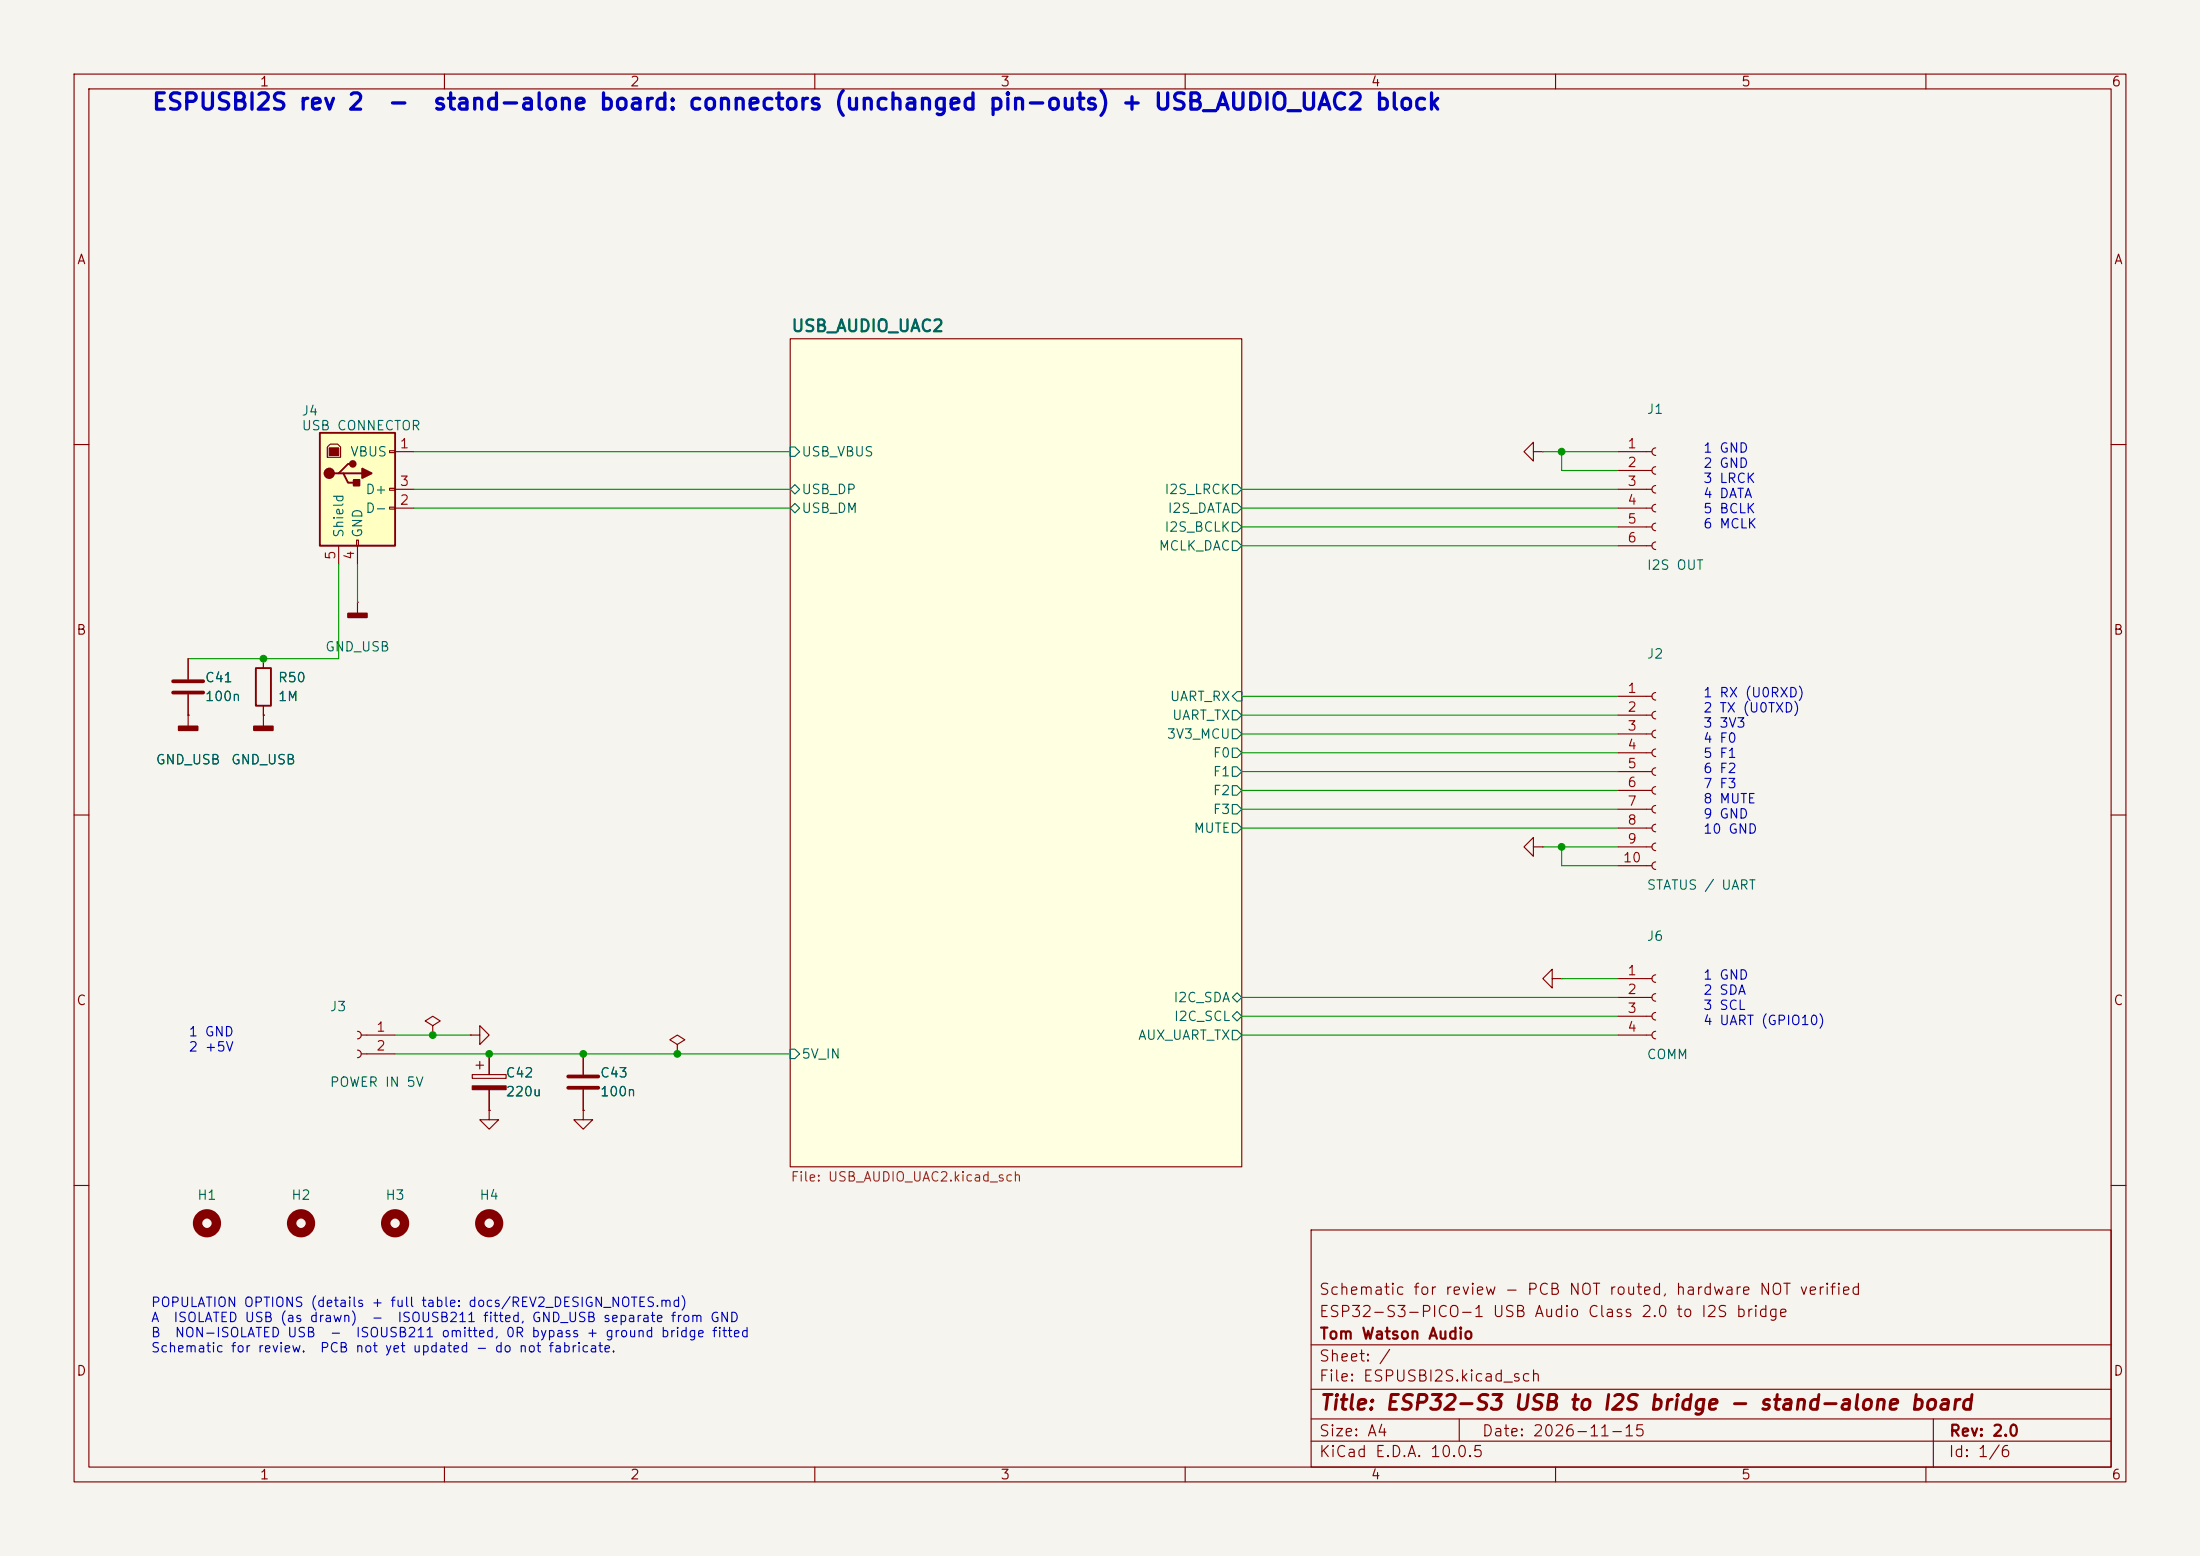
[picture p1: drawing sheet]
<svg xmlns="http://www.w3.org/2000/svg" width="297mm" height="210mm" viewBox="0 0 297 210" stroke-linecap="round" stroke-linejoin="round" font-family="sans-serif">
<path d="M0 0h297v210h-297z" fill="#f5f4ef" stroke="#f5f4ef" stroke-width=".14"/>
<g fill="none" stroke="#840000" stroke-width=".15">
<path d="M10 10h277v190h-277zM12 12h273v186h-273zM60 10v2M110 10v2M160 10v2M210 10v2M260 10v2M106.7 45.7h60.9v111.8h-60.9zM10 60h2M218.4 61h4.6M218.4 63.5h4.6M218.4 66h4.6"/>
<path d="M218.4 68.6h4.6M218.4 71.1h4.6M218.4 73.7h4.6M223.5 60.5a.51 .51 0 0 0-.5 .5 .51 .51 0 0 0 .5 .5M223.5 63a.51 .51 0 0 0-.5 .5 .51 .51 0 0 0 .5 .5M223.5 65.5a.51 .51 0 0 0-.5 .5 .51 .51 0 0 0 .5 .5M223.5 68.1a.51 .51 0 0 0-.5 .5 .51 .51 0 0 0 .5 .5M223.5 70.6a.51 .51 0 0 0-.5 .5 .51 .51 0 0 0 .5 .5M223.5 73.2a.51 .51 0 0 0-.5 .5 .51 .51 0 0 0 .5 .5M285 60h2M25.4 96.5h.1M25.4 88.9v2.8"/>
<path d="M25.4 93.7v4.3M35.6 96.5h.1M35.6 88.9v1.3M35.6 95.3v2.7M48.3 81.3h.1M48.3 81.3v1.5M218.4 94h4.6M218.4 96.5h4.6M218.4 99.1h4.6M223.5 93.5a.51 .51 0 0 0-.5 .5 .51 .51 0 0 0 .5 .5M223.5 96a.51 .51 0 0 0-.5 .5 .51 .51 0 0 0 .5 .5M223.5 98.6a.51 .51 0 0 0-.5 .5 .51 .51 0 0 0 .5 .5"/>
<path d="M10 110h2M218.4 101.6h4.6M218.4 104.1h4.6M218.4 106.7h4.6M218.4 109.2h4.6M218.4 111.8h4.6M218.4 114.3h4.6M218.4 116.8h4.6M223.5 101.1a.51 .51 0 0 0-.5 .5 .51 .51 0 0 0 .5 .5M223.5 103.6a.51 .51 0 0 0-.5 .5 .51 .51 0 0 0 .5 .5M223.5 106.2a.51 .51 0 0 0-.5 .5 .51 .51 0 0 0 .5 .5M223.5 108.7a.51 .51 0 0 0-.5 .5 .51 .51 0 0 0 .5 .5"/>
<path d="M223.5 111.3a.51 .51 0 0 0-.5 .5 .51 .51 0 0 0 .5 .5M223.5 113.8a.51 .51 0 0 0-.5 .5 .51 .51 0 0 0 .5 .5M223.5 116.3a.51 .51 0 0 0-.5 .5 .51 .51 0 0 0 .5 .5M285 110h2M48.3 139.2a.51 .51 0 0 1 .5 .5 .51 .51 0 0 1-.5 .5M48.8 139.7h4.5M58.4 138.4l1-.6-1-.6-1 .6 1 .6v1.3M58.4 139.7h.1M209.5 132.1v-1.3l-1.2 1.3 1.2 1.3v-1.3h1.3M210.8 132.1h.1M48.3 141.7a.51 .51 0 0 1 .5 .5 .51 .51 0 0 1-.5 .5M48.8 142.2h4.5"/>
<path d="M10 160h2M177 166h108v32h-108zM285 160h2M60 198v2M110 198v2M160 198v2M177 194.5h108M177 191.5h108M177 187.5h108M177 181.5h108M197 191.5v3M210 198v2"/>
<path d="M260 198v2M261 191.5v6.5"/>
</g>
<path d="M106.7 45.7h60.9v111.8h-60.9z" fill="#ffffe1" stroke="#ffffe1" stroke-width=".14"/>
<g fill="none" stroke="#006464" stroke-width=".15">
<path d="M106.7 60.3h.6l.6 .7-.6 .6h-.6zM106.7 66l.6-.6 .6 .6-.6 .7zM106.7 68.6l.6-.7 .6 .7-.6 .6zM166.4 65.4h.6l.6 .6-.6 .7h-.6zM166.4 67.9h.6l.6 .7-.6 .6h-.6zM166.4 70.5h.6l.6 .6-.6 .7h-.6zM166.4 73h.6l.6 .7-.6 .6h-.6zM166.4 95.9h.6l.6 .6-.6 .7h-.6zM166.4 98.4h.6l.6 .7-.6 .6h-.6zM167 93.3h.6v1.3h-.6l-.6-.6zM166.4 101h.6l.6 .6-.6 .6h-.6zM166.4 103.5h.6l.6 .6-.6 .7h-.6z"/>
<path d="M166.4 106h.6l.6 .7-.6 .6h-.6zM166.4 108.6h.6l.6 .6-.6 .7h-.6zM166.4 111.1h.6l.6 .7-.6 .6h-.6zM166.4 134.6l.6-.6 .6 .6-.6 .7zM166.4 137.2l.6-.7 .6 .7-.6 .6zM166.4 139.1h.6l.6 .6-.6 .6h-.6zM106.7 141.6h.6l.6 .6-.6 .7h-.6z"/>
</g>
<g fill="#840000" stroke="#840000" stroke-width=".25">
<path d="M24.1 98h2.6v.6h-2.6z"/>
<path d="M34.3 98h2.5v.6h-2.5z"/>
<path d="M47 82.8h2.5v.5h-2.5z"/>
</g>
<path d="M23.4 91.9h4M23.4 93.5h4" fill="none" stroke="#840000" stroke-width=".51"/>
<path d="M34.5 90.2h2.1v5.1h-2.1z" fill="none" stroke="#840000" stroke-width=".25"/>
<g fill="none" stroke="#840000" stroke-width="1.3">
<circle cx="27.9" cy="165.1" r="1.27"/>
<circle cx="40.6" cy="165.1" r="1.27"/>
<circle cx="53.3" cy="165.1" r="1.27"/>
<circle cx="66" cy="165.1" r="1.27"/>
</g>
<path d="M43.2 58.4h10.1v15.3h-10.1z" fill="#ffffc2"/>
<path d="M43.2 58.4h10.1v15.3h-10.1zM45.7 63.9h.7l.6 1.3h1.3M46.4 63.9h2.5M47.6 62.6h-.6l-1.3 1.3h-.6" fill="none" stroke="#840000" stroke-width=".25"/>
<g fill="none" stroke="#840000" stroke-width=".15">
<path d="M44.6 59.9h1l.4 .4v1.4h-1.8v-1.4zM45.7 73.7v2.5M48.1 72.9h.3v.8h-.3zM48.3 73.7v2.5M52.6 60.8h.7v.3h-.7zM52.6 65.9h.7v.3h-.7zM52.6 68.5h.7v.2h-.7zM53.3 61h2.6M53.3 68.6h2.6M53.3 66h2.6M207 61v-1.3l-1.3 1.3 1.3 1.2v-1.2h1.3M208.3 61h.1"/>
<path d="M25.4 96.5h.1M25.4 88.9v2.8M25.4 93.7v2.8M35.6 96.5h.1M35.6 88.9v1.3M35.6 95.3v1.2M207 114.3v-1.3l-1.3 1.3 1.3 1.3v-1.3h1.3M208.3 114.3h.1M63.5 139.7h1.3v-1.3l1.2 1.3-1.2 1.3v-1.3M63.5 139.7h.1M218.4 132.1h4.6M218.4 134.6h4.6"/>
<path d="M218.4 137.2h4.6M218.4 139.7h4.6M223.5 131.6a.51 .51 0 0 0-.5 .5 .51 .51 0 0 0 .5 .5M223.5 134.1a.51 .51 0 0 0-.5 .5 .51 .51 0 0 0 .5 .5M223.5 136.7a.51 .51 0 0 0-.5 .5 .51 .51 0 0 0 .5 .5M223.5 139.2a.51 .51 0 0 0-.5 .5 .51 .51 0 0 0 .5 .5M63.8 145h4.5v.5h-4.5zM64.3 143.8h1M64.8 143.3v1M66 149.9v1.2h1.3l-1.3 1.3-1.2-1.3h1.2M66 149.9h.1M66 142.2v2.8"/>
<path d="M66 147.1v2.8M78.7 149.9v1.2h1.3l-1.3 1.3-1.2-1.3h1.2M78.7 149.9h.1M78.7 142.2v2.8M78.7 147.1v2.8M91.4 141l1.1-.7-1.1-.6-1 .6 1 .7v1.2M91.4 142.2h.1"/>
</g>
<g fill="#840000" stroke="#840000" stroke-width=".15">
<path d="M44.4 60.5h1.3v1h-1.3z"/>
<path d="M63.8 146.6h4.5v.5h-4.5z"/>
</g>
<g fill="#840000" stroke="#840000" stroke-width=".25">
<path d="M47.8 64.8h.7v.7h-.7z"/>
<path d="M48.9 63.2l1.3 .7-1.3 .6z"/>
<circle cx="44.4" cy="63.9" r=".63"/>
<circle cx="47.6" cy="62.6" r=".38"/>
</g>
<path d="M76.7 145.3h4.1M76.7 146.8h4.1" fill="none" stroke="#840000" stroke-width=".51"/>
<g fill="none" stroke="#009600" stroke-width=".15">
<path d="M45.7 76.2v12.7h-20.3M48.3 76.2v5.1M55.9 68.6h50.8M55.9 66h50.8M55.9 61h50.8M167.6 68.6h50.8M167.6 71.1h50.8M167.6 66h50.8M167.6 73.7h50.8M208.3 61h10.1M210.8 61v2.5h7.6M167.6 99.1h50.8"/>
<path d="M167.6 96.5h50.8M167.6 94h50.8M167.6 101.6h50.8M167.6 106.7h50.8M167.6 104.1h50.8M167.6 111.8h50.8M167.6 109.2h50.8M208.3 114.3h10.1M210.8 114.3v2.5h7.6M53.3 139.7h10.2M167.6 139.7h50.8M167.6 134.6h50.8"/>
<path d="M167.6 137.2h50.8M210.8 132.1h7.6M53.3 142.2h53.4"/>
</g>
<g fill="#009600" stroke="#009600" stroke-width=".14">
<circle cx="210.8" cy="114.3" r=".46"/>
<circle cx="210.8" cy="61" r=".46"/>
<circle cx="78.7" cy="142.2" r=".46"/>
<circle cx="91.4" cy="142.2" r=".46"/>
<circle cx="35.6" cy="88.9" r=".46"/>
<circle cx="66" cy="142.2" r=".46"/>
<circle cx="58.4" cy="139.7" r=".46"/>
</g>
<g font-size="2.2" fill="#0000c2">
<text x="20.4" y="15.4">ESPUSBI2S rev 2</text>
<text x="52.2" y="15.4">-</text>
<text x="58.3" y="15.4">stand-alone board: connectors (unchanged pin-outs) + USB_AUDIO_UAC2 block</text>
</g>
<text font-size="2" fill="#840000" x="178" y="190.8">Title: ESP32-S3 USB to I2S bridge - stand-alone board</text>
<text font-size="1.6" fill="#006464" x="106.7" y="45.2">USB_AUDIO_UAC2</text>
<g font-size="1.5" fill="#840000">
<text x="178" y="178.1">ESP32-S3-PICO-1 USB Audio Class 2.0 to I2S bridge</text>
<text x="178" y="175.1">Schematic for review - PCB NOT routed, hardware NOT verified</text>
<text x="178" y="184.1">Sheet: /</text>
<text x="178" y="181.1">Tom Watson Audio</text>
<text x="178" y="186.8">File: ESPUSBI2S.kicad_sch</text>
<text x="178" y="197">KiCad E.D.A. 10.0.5</text>
<text x="178" y="194.2">Size: A4</text>
<text x="200" y="194.2">Date: 2026-11-15</text>
<text x="263" y="197">Id: 1/6</text>
<text x="263" y="194.2">Rev: 2.0</text>
</g>
<g font-size="1.3" fill="#840000">
<text x="35" y="12">1</text>
<text x="85" y="12">2</text>
<text x="135" y="12">3</text>
<text x="185" y="12">4</text>
<text x="235" y="12">5</text>
<text x="285" y="12">6</text>
<text x="10.3" y="36">A</text>
<text x="285.3" y="36">A</text>
<text x="10.2" y="86">B</text>
<text x="285.2" y="86">B</text>
<text x="10.2" y="136">C</text>
<text x="285.2" y="136">C</text>
<text x="10.2" y="186">D</text>
<text x="285.2" y="186">D</text>
<text x="35" y="200">1</text>
<text x="85" y="200">2</text>
<text x="135" y="200">3</text>
<text x="185" y="200">4</text>
<text x="235" y="200">5</text>
<text x="285" y="200">6</text>
</g>
<g font-size="1.3" fill="#006464">
<text x="40.6" y="56.4">J4</text>
<text x="40.6" y="58.4">USB CONNECTOR</text>
<text x="222.2" y="56.2">J1</text>
<text x="47.2" y="61.9">VBUS</text>
<text x="108.1" y="61.9">USB_VBUS</text>
<text x="49.3" y="69.5">D-</text>
<text x="49.3" y="67">D+</text>
<text x="108.1" y="67">USB_DP</text>
<text x="108.1" y="69.5">USB_DM</text>
<text x="157.1" y="67">I2S_LRCK</text>
<text x="157.5" y="69.5">I2S_DATA</text>
<text x="46.7" y="72.7" transform="rotate(-90 46.7 72.7)">Shield</text>
<text x="49.2" y="72.7" transform="rotate(-90 49.2 72.7)">GND</text>
<text x="156.3" y="74.6">MCLK_DAC</text>
<text x="157.1" y="72.1">I2S_BCLK</text>
<text x="222.2" y="77.2">I2S OUT</text>
<text x="43.8" y="88.2">GND_USB</text>
<text x="222.2" y="89.2">J2</text>
<text x="27.6" y="92.4">C41</text>
<text x="27.6" y="94.9">100n</text>
<text x="37.4" y="92.4">R50</text>
<text x="37.4" y="94.9">1M</text>
<text x="157.8" y="94.9">UART_RX</text>
<text x="157.4" y="100">3V3_MCU</text>
<text x="158.2" y="97.5">UART_TX</text>
<text x="20.9" y="103.5">GND_USB</text>
<text x="31.1" y="103.5">GND_USB</text>
<text x="163.7" y="102.6">F0</text>
<text x="163.7" y="105.1">F1</text>
<text x="163.7" y="107.6">F2</text>
<text x="161.1" y="112.7">MUTE</text>
<text x="163.7" y="110.2">F3</text>
<text x="222.2" y="120.4">STATUS / UART</text>
<text x="222.2" y="127.3">J6</text>
<text x="44.4" y="136.8">J3</text>
<text x="158.3" y="135.6">I2C_SDA</text>
<text x="108.1" y="143.2">5V_IN</text>
<text x="153.6" y="140.7">AUX_UART_TX</text>
<text x="158.4" y="138.1">I2C_SCL</text>
<text x="222.2" y="143.3">COMM</text>
<text x="44.4" y="147">POWER IN 5V</text>
<text x="68.2" y="145.7">C42</text>
<text x="68.2" y="148.3">220u</text>
<text x="80.9" y="145.7">C43</text>
<text x="80.9" y="148.3">100n</text>
<text x="26.5" y="162.3">H1</text>
<text x="39.2" y="162.3">H2</text>
<text x="51.9" y="162.3">H3</text>
<text x="64.6" y="162.3">H4</text>
</g>
<g font-size="1.3" fill="#a90000">
<text x="53.9" y="60.8">1</text>
<text x="53.9" y="65.9">3</text>
<text x="219.6" y="60.8">1</text>
<text x="219.6" y="63.4">2</text>
<text x="219.6" y="65.9">3</text>
<text x="53.9" y="68.4">2</text>
<text x="219.6" y="68.4">4</text>
<text x="219.6" y="71">5</text>
<text x="45.6" y="75.7" transform="rotate(-90 45.6 75.7)">5</text>
<text x="48.1" y="75.7" transform="rotate(-90 48.1 75.7)">4</text>
<text x="219.6" y="73.5">6</text>
<text x="219.6" y="93.8">1</text>
<text x="219.6" y="96.4">2</text>
<text x="219.6" y="98.9">3</text>
<text x="219.6" y="101.5">4</text>
<text x="219.6" y="104">5</text>
<text x="219.6" y="106.5">6</text>
<text x="219.6" y="109.1">7</text>
<text x="219.6" y="111.6">8</text>
<text x="219" y="116.7">10</text>
<text x="219.6" y="114.2">9</text>
<text x="219.6" y="131.9">1</text>
<text x="219.6" y="134.5">2</text>
<text x="219.6" y="137">3</text>
<text x="50.7" y="139.6">1</text>
<text x="50.7" y="142.1">2</text>
<text x="219.6" y="139.6">4</text>
</g>
<g font-size="1.3" fill="#0000c2">
<text x="229.8" y="61.4">1 GND</text>
<text x="229.8" y="63.5">2 GND</text>
<text x="229.8" y="65.5">3 LRCK</text>
<text x="229.8" y="67.6">4 DATA</text>
<text x="229.8" y="69.6">5 BCLK</text>
<text x="229.8" y="71.6">6 MCLK</text>
<text x="229.8" y="94.4">1 RX (U0RXD)</text>
<text x="229.8" y="96.5">2 TX (U0TXD)</text>
<text x="229.8" y="98.5">3 3V3</text>
<text x="229.8" y="100.6">4 F0</text>
<text x="229.8" y="102.6">5 F1</text>
<text x="229.8" y="104.7">6 F2</text>
<text x="229.8" y="106.7">7 F3</text>
<text x="229.8" y="108.7">8 MUTE</text>
<text x="229.8" y="110.8">9 GND</text>
<text x="229.8" y="112.8">10 GND</text>
<text x="229.8" y="132.5">1 GND</text>
<text x="229.8" y="134.6">2 SDA</text>
<text x="229.8" y="136.6">3 SCL</text>
<text x="25.4" y="140.2">1 GND</text>
<text x="25.4" y="142.2">2 +5V</text>
<text x="229.8" y="138.7">4 UART (GPIO10)</text>
<text x="20.3" y="176.7">POPULATION OPTIONS (details + full table: docs/REV2_DESIGN_NOTES.md)</text>
<text x="20.3" y="178.8">A</text>
<text x="23.3" y="178.8">ISOLATED USB (as drawn)</text>
<text x="50" y="178.8">-</text>
<text x="53.6" y="178.8">ISOUSB211 fitted, GND_USB separate from GND</text>
<text x="20.3" y="180.8">B</text>
<text x="20.3" y="182.9">Schematic for review.</text>
<text x="23.5" y="180.8">NON-ISOLATED USB</text>
<text x="43.1" y="182.9">PCB not yet updated - do not fabricate.</text>
<text x="44.4" y="180.8">-</text>
<text x="47.9" y="180.8">ISOUSB211 omitted, 0R bypass + ground bridge fitted</text>
</g>
<text font-size="1.3" fill="#725600" x="106.7" y="159.8">File: USB_AUDIO_UAC2.kicad_sch</text>
</svg>
